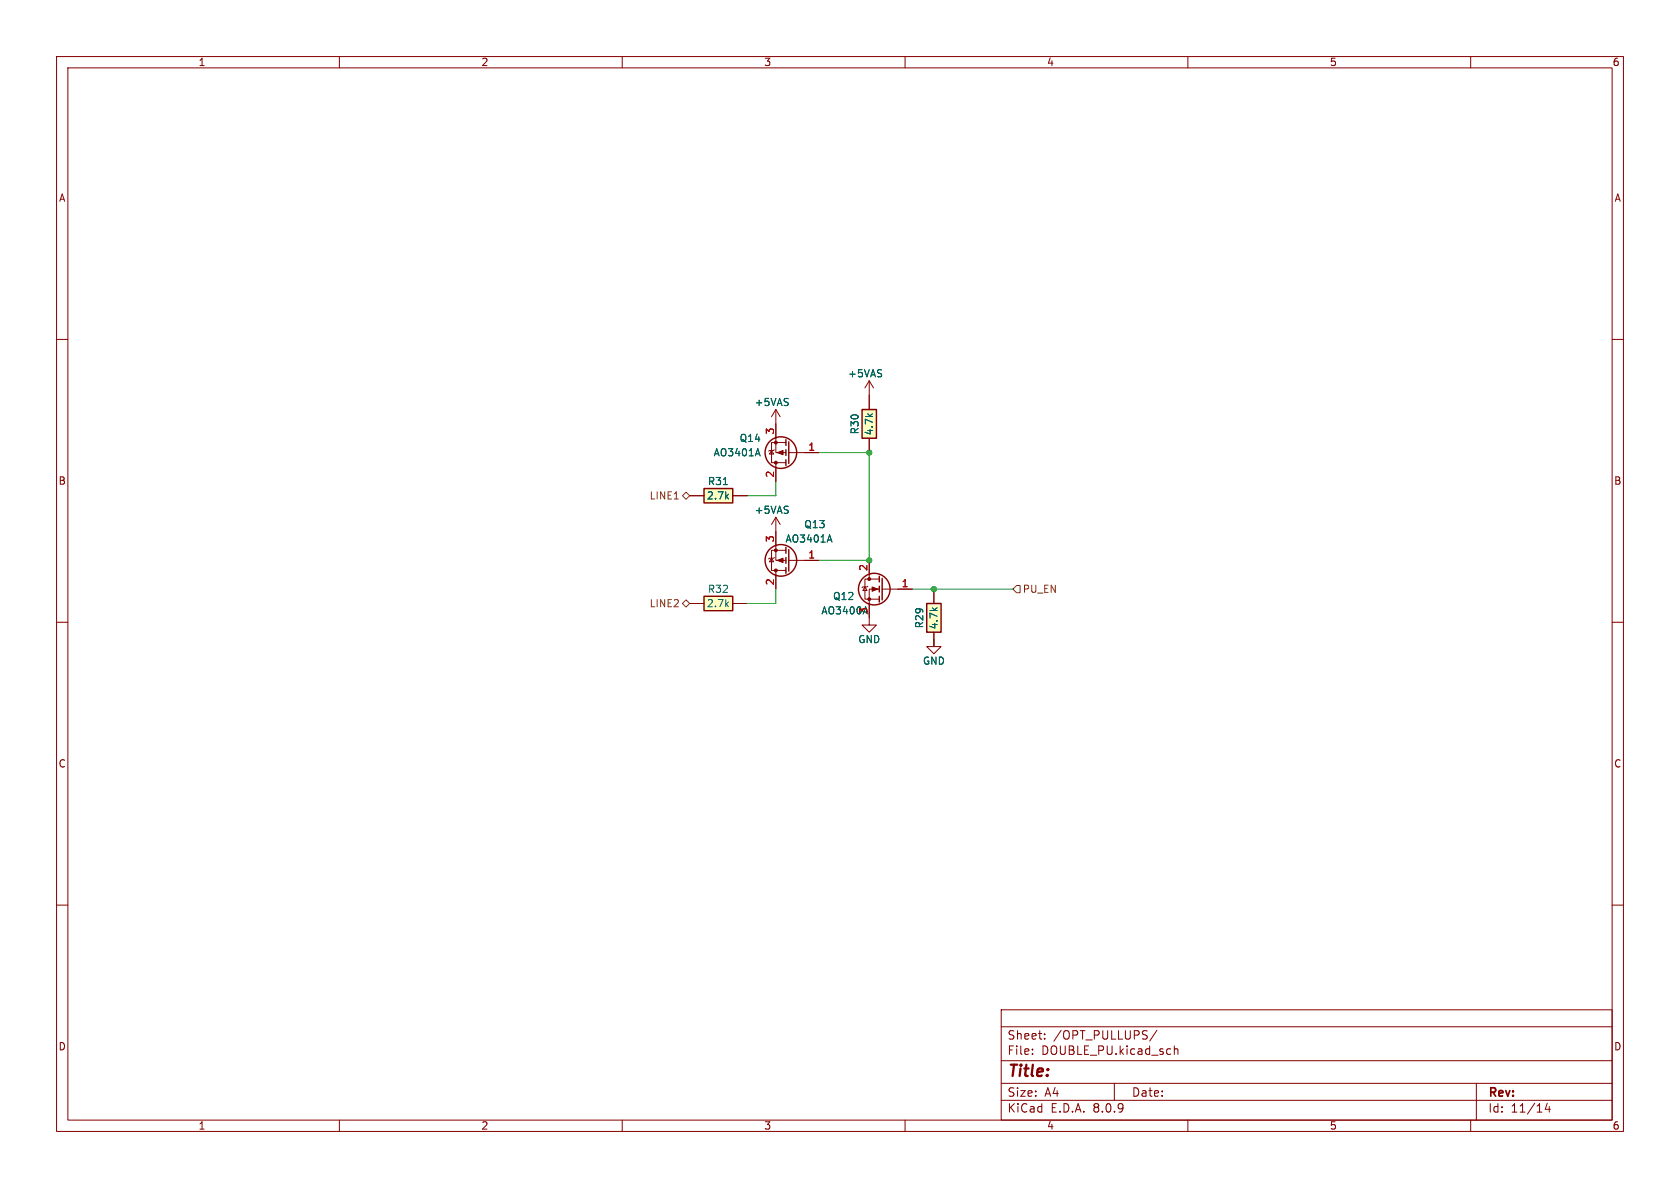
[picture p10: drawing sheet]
<svg xmlns="http://www.w3.org/2000/svg" width="297mm" height="210mm" viewBox="0 0 297 210" stroke-linecap="round" stroke-linejoin="round" font-family="sans-serif">
<g fill="none" stroke="#840000" stroke-width=".18">
<path d="M10 10h277v190h-277zM12 12h273v186h-273zM60 10v2M110 10v2M160 10v2M210 10v2M260 10v2M10 60h2M285 60h2M10 110h2M285 110h2M10 160h2"/>
<path d="M177 178.5h108v19.5h-108zM285 160h2M60 198v2M110 198v2M160 198v2M177 194.5h108M177 191.5h108M177 187.5h108M177 181.5h108M182.5 186.3v.1M182.5 185.5v.1M184.7 183.6v.1"/>
<path d="M184.7 182.8v.1M197 191.5v3M204.5 182.1l-1.3 2M207.6 184.9v1.5M207.6 185.5l.2-.1 .4 .1v.9M210 198v2M260 198v2M261 191.5v6.5M273.5 195l-.3 1.1h.9M273.9 195.6v1"/>
</g>
<path d="M124.5 86.4h5v2.5h-5z" fill="#ffffc2"/>
<path d="M124.5 86.4h5v2.5h-5z" fill="none" stroke="#840000" stroke-width=".25"/>
<path d="M137.2 72.4l.7 1.3M137.2 72.4v2.5M137.2 72.4l-.8 1.3M153.7 67.3l.7 1.3M153.7 67.3v2.6M153.7 67.3l-.8 1.3M121.9 87.6h2.6M129.5 87.6h2.6" fill="none" stroke="#840000" stroke-width=".18"/>
<path d="M127.9 85.7h.7" fill="none" stroke="#006464" stroke-width=".18"/>
<path d="M152.4 72.4h2.5v5.1h-2.5z" fill="#ffffc2"/>
<g fill="none" stroke="#840000" stroke-width=".25">
<path d="M138.9 77.7v1M138.9 79.5v1M139.4 78.1v3.8M152.4 72.4h2.5v5.1h-2.5zM138.9 81.3v1"/>
<circle cx="138" cy="80" r="2.79"/>
</g>
<path d="M136.4 79.6l.4 .7h-.8zM136.9 79.5l-.1 .1h-.8l-.1 .2M137.2 74.9v5.1h1.7M138.9 78.2h-2.5v3.6h2.5M153.7 69.9v2.5M153.7 77.5v2.5M137.2 81.8v3.3M139.4 80h5.4" fill="none" stroke="#840000" stroke-width=".18"/>
<g fill="#840000" stroke="#840000" stroke-width=".18">
<path d="M137.4 80l1-.4v.8z"/>
<circle cx="137.2" cy="78.2" r=".25"/>
<circle cx="137.2" cy="81.8" r=".25"/>
</g>
<path d="M134 79.3l.4 1.3" fill="none" stroke="#006464" stroke-width=".18"/>
<path d="M124.5 105.4h5v2.6h-5z" fill="#ffffc2"/>
<g fill="none" stroke="#840000" stroke-width=".25">
<path d="M138.9 96.8v1M138.9 98.6v1M139.4 97.2v3.8M124.5 105.4h5v2.6h-5zM138.9 100.3v1M155.4 101.9v1M155.4 103.6v1M155.4 105.4v1M156 102.2v3.8"/>
<circle cx="138" cy="99.1" r="2.79"/>
<circle cx="154.6" cy="104.1" r="2.79"/>
</g>
<g fill="none" stroke="#840000" stroke-width=".18">
<path d="M136.4 98.7l.4 .6h-.8zM136.9 98.6l-.1 .1h-.8l-.1 .1M137.2 91.4v7.7h1.7M137.2 91.4l.7 1.3M137.2 91.4l-.8 1.3M138.9 97.3h-2.5v3.5h2.5M139.4 99.1h5.4M153.7 99.1v3.3M121.9 106.7h2.6M129.5 106.7h2.6M137.2 100.8v3.3M152.9 103.8l.4 .6h-.8z"/>
<path d="M153.4 103.6l-.1 .2h-.8l-.1 .1M155.4 104.1h-1.7v6.4h-1.3l1.3 1.3 1.2-1.3h-1.2M155.4 102.4h-2.5v3.5h2.5M156 104.1h5.3M165.1 113v1.3h-1.3l1.3 1.3 1.3-1.3h-1.3"/>
</g>
<g fill="#840000" stroke="#840000" stroke-width=".18">
<path d="M137.4 99.1l1-.4v.7z"/>
<path d="M154.2 103.8l1 .3-1 .4z"/>
<circle cx="137.2" cy="97.3" r=".25"/>
<circle cx="137.2" cy="100.8" r=".25"/>
<circle cx="153.7" cy="105.9" r=".25"/>
<circle cx="153.7" cy="102.4" r=".25"/>
</g>
<path d="M146.7 94.6l.4 1.2" fill="none" stroke="#006464" stroke-width=".18"/>
<path d="M163.8 106.7h2.6v5.1h-2.6z" fill="#ffffc2"/>
<path d="M163.8 106.7h2.6v5.1h-2.6z" fill="none" stroke="#840000" stroke-width=".25"/>
<g fill="none" stroke="#840000" stroke-width=".18">
<path d="M137.2 74.9v2.6M153.7 69.9v2.5M153.7 77.5v2.5M121.9 87.6h2.6M129.5 87.6h2.6M137.2 82.6v2.5M137.2 94v2.5M142.2 80h2.6M142.2 99.1h2.6M153.7 99.1v2.5M137.2 101.6v2.5M153.7 106.7v2.5"/>
<path d="M158.7 104.1h2.6M165.1 104.1v2.6M165.1 111.8v2.5"/>
</g>
<path d="M120.6 87.6l.7-.6 .6 .6-.6 .7zM120.6 106.7l.7-.7 .6 .7-.6 .6zM179.7 103.5h.6v1.3h-.6l-.6-.7z" fill="none" stroke="#725600" stroke-width=".18"/>
<path d="M137.2 85.1v2.5h-5.1M144.8 80h8.9v19.1h-8.9M137.2 104.1v2.6h-5.1M161.3 104.1h17.8M165.1 113v1.3" fill="none" stroke="#009600" stroke-width=".18"/>
<path d="M134 79.3l.4 1.3M127.9 85.7h.7M146.7 94.6l.4 1.2" fill="none" stroke="#006464" stroke-width=".18"/>
<g fill="#009600" stroke="#009600" stroke-width=".18">
<circle cx="153.7" cy="80" r=".46"/>
<circle cx="153.7" cy="99.1" r=".46"/>
<circle cx="165.1" cy="104.1" r=".46"/>
</g>
<text font-size="2.8" fill="#840000" x="178" y="190.9">Title:</text>
<g font-size="2.1" fill="#840000">
<text x="178" y="184">Sheet:</text>
<text x="186.2" y="184">/OPT_PULLUPS/</text>
<text x="178" y="186.7">File:</text>
<text x="184.1" y="186.7">DOUBLE_PU.kicad_sch</text>
<text x="178" y="196.9">KiCad</text>
<text x="178" y="194.1">Size:</text>
<text x="184.7" y="194.1">A4</text>
<text x="185.7" y="196.9">E.D.A.</text>
<text x="193.3" y="196.9">8.0.9</text>
<text x="200" y="194.1">Date:</text>
<text x="263" y="194.3">Rev:</text>
<text x="263" y="196.9">Id:</text>
<text x="267.1" y="196.9">11/14</text>
</g>
<g font-size="1.8" fill="#840000">
<text x="35" y="11.9">1</text>
<text x="85" y="11.9">2</text>
<text x="135" y="11.9">3</text>
<text x="185" y="11.9">4</text>
<text x="235" y="11.9">5</text>
<text x="285" y="11.9">6</text>
<text x="10.3" y="35.9">A</text>
<text x="285.3" y="35.9">A</text>
<text x="10.3" y="85.9">B</text>
<text x="285.3" y="85.9">B</text>
<text x="10.3" y="135.9">C</text>
<text x="285.3" y="135.9">C</text>
<text x="10.3" y="185.9">D</text>
<text x="285.3" y="185.9">D</text>
<text x="35" y="199.9">1</text>
<text x="85" y="199.9">2</text>
<text x="135" y="199.9">3</text>
<text x="185" y="199.9">4</text>
<text x="235" y="199.9">5</text>
<text x="285" y="199.9">6</text>
</g>
<g font-size="1.8" fill="#006464">
<text x="133.3" y="72">+5VAS</text>
<text x="149.8" y="66.9">+5VAS</text>
<text x="152" y="76.9" transform="rotate(-90 152 76.9)">R30</text>
<text x="154.5" y="77.1" transform="rotate(-90 154.5 77.1)">4.7k</text>
<text x="126.1" y="80.9">AO3401A</text>
<text x="130.7" y="78.3">Q14</text>
<text x="124.9" y="88.5">2.7k</text>
<text x="125.1" y="86">R31</text>
<text x="133.3" y="91">+5VAS</text>
<text x="142.1" y="93.6">Q13</text>
<text x="138.8" y="96.1">AO3401A</text>
<text x="124.9" y="107.5">2.7k</text>
<text x="125.1" y="105">R32</text>
<text x="147.2" y="106.3">Q12</text>
<text x="145.1" y="108.8">AO3400A</text>
<text x="151.6" y="113.9">GND</text>
<text x="163.4" y="111.2" transform="rotate(-90 163.4 111.2)">R29</text>
<text x="166" y="111.3" transform="rotate(-90 166 111.3)">4.7k</text>
<text x="163.1" y="117.7">GND</text>
</g>
<g font-size="1.8" fill="#a90000">
<text x="136.9" y="76.9" transform="rotate(-90 136.9 76.9)">3</text>
<text x="142.8" y="79.8">1</text>
<text x="136.9" y="84.5" transform="rotate(-90 136.9 84.5)">2</text>
<text x="136.9" y="96" transform="rotate(-90 136.9 96)">3</text>
<text x="142.8" y="98.8">1</text>
<text x="153.4" y="101" transform="rotate(-90 153.4 101)">2</text>
<text x="136.9" y="103.6" transform="rotate(-90 136.9 103.6)">2</text>
<text x="159.3" y="103.9">1</text>
<text x="153.4" y="108.7" transform="rotate(-90 153.4 108.7)">3</text>
</g>
<g font-size="1.8" fill="#725600">
<text x="114.7" y="88.5">LINE1</text>
<text x="114.7" y="107.5">LINE2</text>
<text x="180.7" y="105">PU_EN</text>
</g>
</svg>
